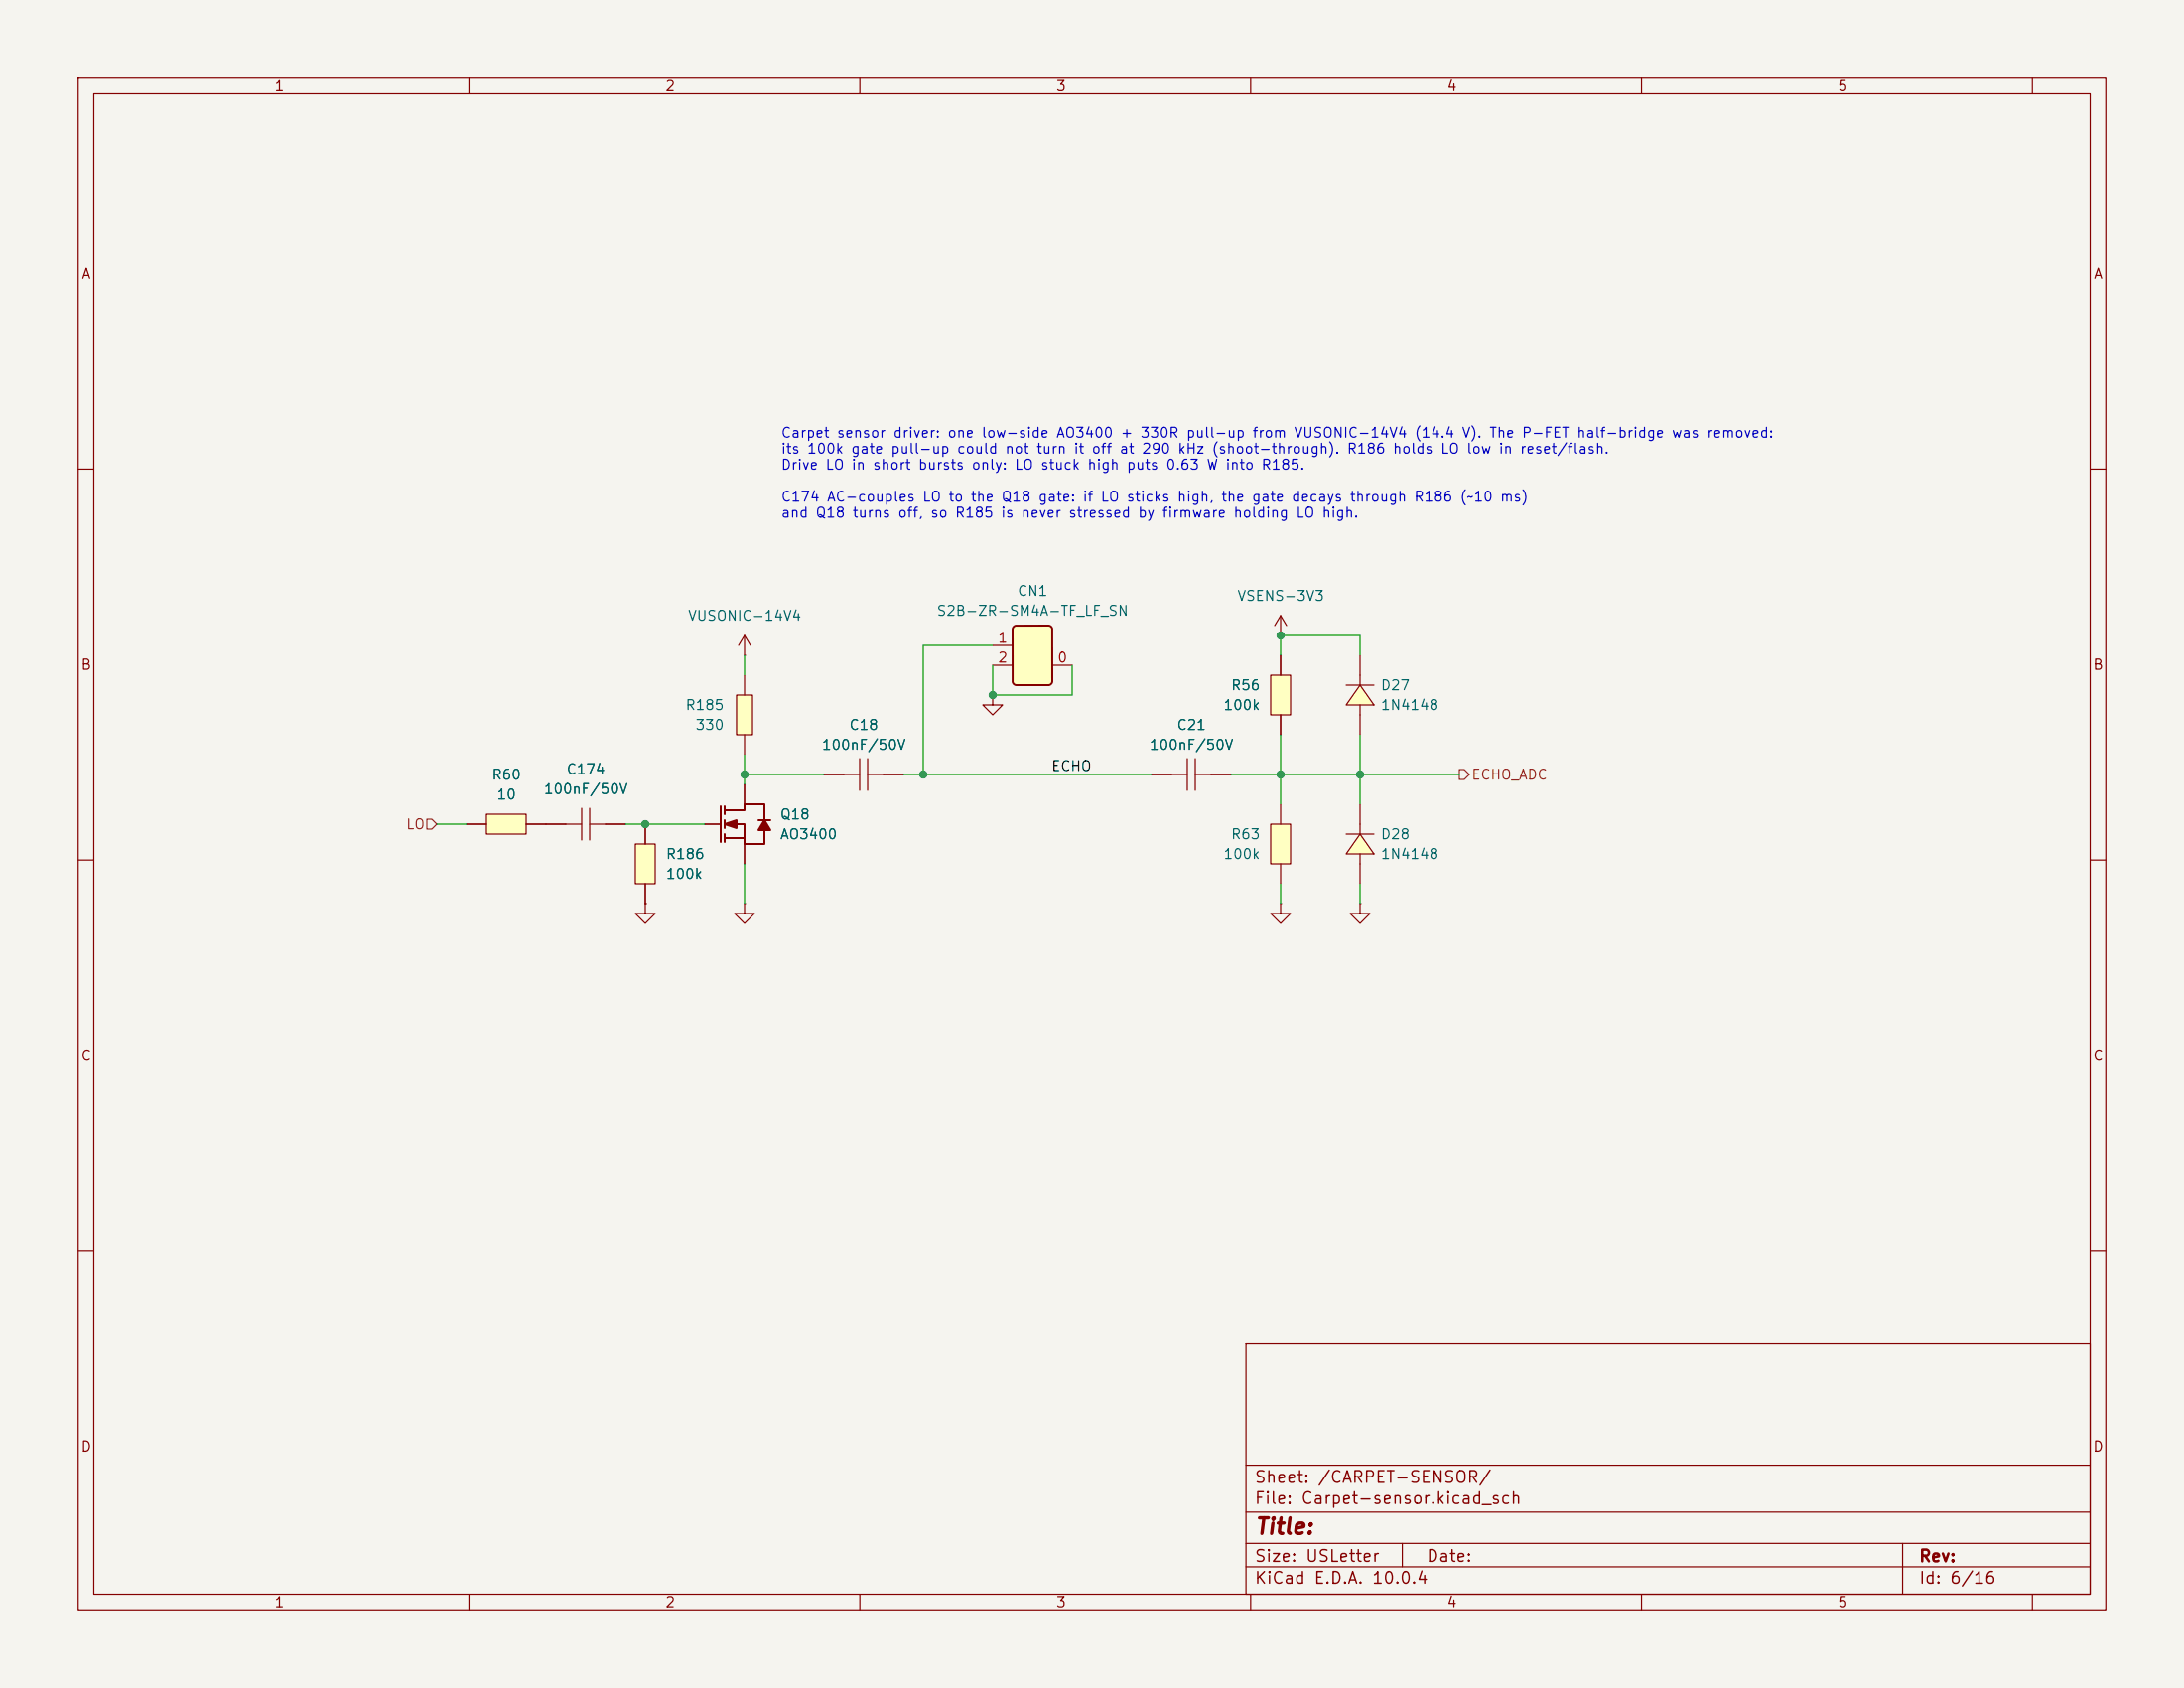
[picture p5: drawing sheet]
(kicad_sch
 (version 20260306)
 (generator "eeschema")
 (generator_version "10.0")
 (paper "USLetter")
 (lib_symbols
  (symbol "JLCImport:1206W4F3300T5E"
   (pin_numbers (hide yes))
   (pin_names (hide yes)) (exclude_from_sim no) (in_bom yes) (on_board yes)
   (in_pos_files yes)
   (duplicate_pin_numbers_are_jumpers no)
   (property "Reference" "R" (at 0 5.08 0) (show_name no) (do_not_autoplace no) (effects (font (size 1.27 1.27))))
   (property "Value" "1206W4F3300T5E" (at 0 -5.08 0) (show_name no) (do_not_autoplace no) (effects (font (size 1.27 1.27))))
   (property "Footprint" "JLCImport:R1206" (at 0 -7.62 0) (show_name no) (do_not_autoplace no) (hide yes) (effects (font (size 1.27 1.27))))
   (property "Datasheet" "https://lcsc.com/product-detail/Chip-Resistor-Surface-Mount-UniOhm_330R-3300-1_C17930.html" (at 0 -10.16 0) (show_name no) (do_not_autoplace no) (hide yes) (effects (font (size 1.27 1.27))))
   (property "Description" "-55℃~+155℃ 200V 250mW 330Ω Thick Film Resistor ±1% ±100ppm/℃ 1206 Chip Resistor - Surface Mount ROHS" (at 0 -22.86 0) (show_name no) (do_not_autoplace no) (hide yes) (effects (font (size 1.27 1.27))))
   (property "Manufacturer" "UNI-ROYAL(厚声)" (at 0 -12.7 0) (show_name no) (do_not_autoplace no) (hide yes) (effects (font (size 1.27 1.27))))
   (property "MPN" "1206W4F3300T5E" (at 0 -15.24 0) (show_name no) (do_not_autoplace no) (hide yes) (effects (font (size 1.27 1.27))))
   (property "LCSC" "C17930" (at 0 -17.78 0) (show_name no) (do_not_autoplace no) (hide yes) (effects (font (size 1.27 1.27))))
   (symbol "1206W4F3300T5E_0_1"
    (rectangle (start -2.54 1.02) (end 2.54 -1.02) (stroke (width 0) (type default)) (fill (type background)))
    (pin passive line (at -5.08 0 0) (length 2.54) (name "1" (effects (font (size 1.27 1.27)))) (number "1" (effects (font (size 1.27 1.27)))))
    (pin passive line (at 5.08 0 180) (length 2.54) (name "2" (effects (font (size 1.27 1.27)))) (number "2" (effects (font (size 1.27 1.27))))))
   (embedded_fonts no))
  (symbol "JLCImport:1N4148W_C917030"
   (pin_numbers (hide yes))
   (pin_names (hide yes)) (exclude_from_sim no) (in_bom yes) (on_board yes)
   (in_pos_files yes)
   (duplicate_pin_numbers_are_jumpers no)
   (property "Reference" "D" (at 0 5.08 0) (show_name no) (do_not_autoplace no) (effects (font (size 1.27 1.27))))
   (property "Value" "1N4148" (at 0 -5.08 0) (show_name no) (do_not_autoplace no) (effects (font (size 1.27 1.27))))
   (property "Footprint" "JLCImport:SOD-123_L2.8-W1.8-LS3.7-RD-1" (at 0 -7.62 0) (show_name no) (do_not_autoplace no) (hide yes) (effects (font (size 1.27 1.27))))
   (property "Datasheet" "https://lcsc.com/product-detail/Switching-Diode_JSMSEMI-1N4148W_C917030.html" (at 0 -10.16 0) (show_name no) (do_not_autoplace no) (hide yes) (effects (font (size 1.27 1.27))))
   (property "Description" "-55℃~+150℃ 1.25V@150mA 100V 1uA@75V 300mA 400mW 4A 8ns Standalone SOD-123 Switching Diodes ROHS" (at 0 0 0) (show_name no) (do_not_autoplace no) (hide yes) (effects (font (size 1.27 1.27))))
   (property "Manufacturer" "JSMSEMI(杰盛微)" (at 0 -12.7 0) (show_name no) (do_not_autoplace no) (hide yes) (effects (font (size 1.27 1.27))))
   (property "MPN" "1N4148W" (at 0 -15.24 0) (show_name no) (do_not_autoplace no) (hide yes) (effects (font (size 1.27 1.27))))
   (property "LCSC" "C917030" (at 0 -17.78 0) (show_name no) (do_not_autoplace no) (hide yes) (effects (font (size 1.27 1.27))))
   (symbol "1N4148W_C917030_0_1"
    (polyline (pts (xy -1.27 1.78) (xy -1.27 -1.78)) (stroke (width 0) (type default)) (fill (type none)))
    (polyline (pts (xy -1.27 0) (xy -2.54 0)) (stroke (width 0) (type default)) (fill (type none)))
    (polyline (pts (xy 1.27 1.78) (xy -1.27 0) (xy 1.27 -1.78) (xy 1.27 1.78)) (stroke (width 0) (type default)) (fill (type background)))
    (polyline (pts (xy 2.54 0) (xy 1.27 0)) (stroke (width 0) (type default)) (fill (type none)))
    (pin passive line (at -5.08 0 0) (length 2.54) (name "C" (effects (font (size 1.27 1.27)))) (number "1" (effects (font (size 1.27 1.27)))))
    (pin passive line (at 5.08 0 180) (length 2.54) (name "A" (effects (font (size 1.27 1.27)))) (number "2" (effects (font (size 1.27 1.27))))))
   (embedded_fonts no))
  (symbol "JLCImport:AO3400"
   (pin_numbers (hide yes))
   (pin_names
    (offset 1.016) (hide yes)) (exclude_from_sim no) (in_bom yes) (on_board yes)
   (in_pos_files yes)
   (duplicate_pin_numbers_are_jumpers no)
   (property "Reference" "Q" (at 0 7.08 0) (show_name no) (do_not_autoplace no) (effects (font (size 1.27 1.27))))
   (property "Value" "AO3400" (at 0 -7.08 0) (show_name no) (do_not_autoplace no) (effects (font (size 1.27 1.27))))
   (property "Footprint" "JLCImport:AO3400" (at 0 0 0) (show_name no) (do_not_autoplace no) (hide yes) (effects (font (size 1.27 1.27))))
   (property "Datasheet" "https://wmsc.lcsc.com/wmsc/upload/file/pdf/v2/lcsc/2403011756_FOSAN-AO3400_C20628874.pdf" (at 0 0 0) (show_name no) (do_not_autoplace no) (hide yes) (effects (font (size 1.27 1.27))))
   (property "Description" "30V 5.8A N-channel MOSFET, 25mOhm@4.5V, Vgs +/-12V, Vth 0.65-1.5V, SOT-23" (at 0 0 0) (show_name no) (do_not_autoplace no) (hide yes) (effects (font (size 1.27 1.27))))
   (property "LCSC" "C20628874" (at 0 0 0) (show_name no) (do_not_autoplace no) (hide yes) (effects (font (size 1.27 1.27))))
   (property "Manufacturer" "FOSAN" (at 0 0 0) (show_name no) (do_not_autoplace no) (hide yes) (effects (font (size 1.27 1.27))))
   (property "Manufacturer Part" "AO3400" (at 0 0 0) (show_name no) (do_not_autoplace no) (hide yes) (effects (font (size 1.27 1.27))))
   (symbol "AO3400_0_1"
    (polyline (pts (xy -3.048 2.286) (xy -3.048 -2.286)) (stroke (width 0.254) (type solid)) (fill (type none)))
    (polyline (pts (xy -2.54 2.286) (xy -2.54 1.27)) (stroke (width 0.254) (type solid)) (fill (type none)))
    (polyline (pts (xy -2.54 1.778) (xy 0 1.778) (xy 0 2.54) (xy 2.54 2.54) (xy 2.54 0.508)) (stroke (width 0.254) (type solid)) (fill (type none)))
    (polyline (pts (xy -2.54 0) (xy -1.016 -0.508) (xy -1.016 0.508) (xy -2.54 0)) (stroke (width 0.254) (type solid)) (fill (type outline)))
    (polyline (pts (xy -2.54 0) (xy 0 0) (xy 0 -2.54) (xy 2.54 -2.54) (xy 2.54 -0.762)) (stroke (width 0.254) (type solid)) (fill (type none)))
    (polyline (pts (xy -2.54 -0.508) (xy -2.54 0.508)) (stroke (width 0.254) (type solid)) (fill (type none)))
    (polyline (pts (xy -2.54 -2.286) (xy -2.54 -1.27)) (stroke (width 0.254) (type solid)) (fill (type none)))
    (polyline (pts (xy 0 -1.778) (xy -2.54 -1.778)) (stroke (width 0.254) (type solid)) (fill (type none)))
    (polyline (pts (xy 2.54 0.508) (xy 1.778 -0.762) (xy 3.302 -0.762) (xy 2.54 0.508)) (stroke (width 0.254) (type solid)) (fill (type outline)))
    (polyline (pts (xy 3.302 0.508) (xy 3.048 0.508) (xy 2.032 0.508) (xy 1.778 0.508)) (stroke (width 0.254) (type solid)) (fill (type none)))
    (pin passive line (at -5.08 0 0) (length 2.032) (name "G" (effects (font (size 1.27 1.27)))) (number "1" (effects (font (size 1.27 1.27)))))
    (pin passive line (at 0 -5.08 90) (length 2.54) (name "S" (effects (font (size 1.27 1.27)))) (number "2" (effects (font (size 1.27 1.27)))))
    (pin passive line (at 0 5.08 270) (length 2.54) (name "D" (effects (font (size 1.27 1.27)))) (number "3" (effects (font (size 1.27 1.27))))))
   (embedded_fonts no))
  (symbol "JLCImport:CL10B104KB8NNNC"
   (pin_numbers (hide yes))
   (pin_names (hide yes)) (exclude_from_sim no) (in_bom yes) (on_board yes)
   (in_pos_files yes)
   (duplicate_pin_numbers_are_jumpers no)
   (property "Reference" "C" (at 0 5.08 0) (show_name no) (do_not_autoplace no) (effects (font (size 1.27 1.27))))
   (property "Value" "100nF/50V" (at 0 -5.08 0) (show_name no) (do_not_autoplace no) (effects (font (size 1.27 1.27))))
   (property "Footprint" "JLCImport:C0603" (at 0 -7.62 0) (show_name no) (do_not_autoplace no) (hide yes) (effects (font (size 1.27 1.27))))
   (property "Datasheet" "https://lcsc.com/product-detail/Multilayer-Ceramic-Capacitors-MLCC-SMD-SMT_SAMSUNG_CL10B104KB8NNNC_100nF-104-10-50V_C1591.html" (at 0 -10.16 0) (show_name no) (do_not_autoplace no) (hide yes) (effects (font (size 1.27 1.27))))
   (property "Description" "100nF 50V X7R ±10% 0603 Multilayer Ceramic Capacitors MLCC - SMD/SMT ROHS" (at 0 -22.86 0) (show_name no) (do_not_autoplace no) (hide yes) (effects (font (size 1.27 1.27))))
   (property "Manufacturer" "SAMSUNG(三星)" (at 0 -12.7 0) (show_name no) (do_not_autoplace no) (hide yes) (effects (font (size 1.27 1.27))))
   (property "MPN" "CL10B104KB8NNNC" (at 0 -15.24 0) (show_name no) (do_not_autoplace no) (hide yes) (effects (font (size 1.27 1.27))))
   (property "LCSC" "C1591" (at 0 -17.78 0) (show_name no) (do_not_autoplace no) (hide yes) (effects (font (size 1.27 1.27))))
   (symbol "CL10B104KB8NNNC_0_1"
    (polyline (pts (xy -0.51 0) (xy -2.54 0)) (stroke (width 0) (type default)) (fill (type none)))
    (polyline (pts (xy -0.51 -2.03) (xy -0.51 2.03)) (stroke (width 0) (type default)) (fill (type none)))
    (polyline (pts (xy 0.51 2.03) (xy 0.51 -2.03)) (stroke (width 0) (type default)) (fill (type none)))
    (polyline (pts (xy 2.54 0) (xy 0.51 0)) (stroke (width 0) (type default)) (fill (type none)))
    (pin passive line (at -5.08 0 0) (length 2.54) (name "1" (effects (font (size 1.27 1.27)))) (number "1" (effects (font (size 1.27 1.27)))))
    (pin passive line (at 5.08 0 180) (length 2.54) (name "2" (effects (font (size 1.27 1.27)))) (number "2" (effects (font (size 1.27 1.27))))))
   (embedded_fonts no))
  (symbol "JLCImport:FRC0603J100TS"
   (pin_numbers (hide yes))
   (pin_names (hide yes)) (exclude_from_sim no) (in_bom yes) (on_board yes)
   (in_pos_files yes)
   (duplicate_pin_numbers_are_jumpers no)
   (property "Reference" "R" (at 0 5.08 0) (show_name no) (do_not_autoplace no) (effects (font (size 1.27 1.27))))
   (property "Value" "10" (at 0 -5.08 0) (show_name no) (do_not_autoplace no) (effects (font (size 1.27 1.27))))
   (property "Footprint" "JLCImport:R0603" (at 0 -7.62 0) (show_name no) (do_not_autoplace no) (hide yes) (effects (font (size 1.27 1.27))))
   (property "Datasheet" "https://www.lcsc.com/datasheet/C2907091.pdf" (at 0 -10.16 0) (show_name no) (do_not_autoplace no) (hide yes) (effects (font (size 1.27 1.27))))
   (property "Description" "-55℃~+155℃ 100mW 10Ω 75V Thick Film Resistor ±100ppm/℃ ±5% 0603 Chip Resistor - Surface Mount ROHS" (at 0 0 0) (show_name no) (do_not_autoplace no) (hide yes) (effects (font (size 1.27 1.27))))
   (property "Manufacturer" "FOJAN(富捷)" (at 0 -12.7 0) (show_name no) (do_not_autoplace no) (hide yes) (effects (font (size 1.27 1.27))))
   (property "MPN" "FRC0603J100 TS" (at 0 -15.24 0) (show_name no) (do_not_autoplace no) (hide yes) (effects (font (size 1.27 1.27))))
   (property "LCSC" "C2907091" (at 0 -17.78 0) (show_name no) (do_not_autoplace no) (hide yes) (effects (font (size 1.27 1.27))))
   (symbol "FRC0603J100TS_0_1"
    (rectangle (start -2.54 1.27) (end 2.54 -1.27) (stroke (width 0) (type default)) (fill (type background)))
    (pin passive line (at -5.08 0 0) (length 2.54) (name "1" (effects (font (size 1.27 1.27)))) (number "1" (effects (font (size 1.27 1.27)))))
    (pin passive line (at 5.08 0 180) (length 2.54) (name "2" (effects (font (size 1.27 1.27)))) (number "2" (effects (font (size 1.27 1.27))))))
   (embedded_fonts no))
  (symbol "JLCImport:FRC0603J104TS"
   (pin_numbers (hide yes))
   (pin_names (hide yes)) (exclude_from_sim no) (in_bom yes) (on_board yes)
   (in_pos_files yes)
   (duplicate_pin_numbers_are_jumpers no)
   (property "Reference" "R" (at 0 3.81 0) (show_name no) (do_not_autoplace no) (effects (font (size 1.27 1.27))))
   (property "Value" "100k" (at 0 -3.81 0) (show_name no) (do_not_autoplace no) (effects (font (size 1.27 1.27))))
   (property "Footprint" "JLCImport:R0603" (at 0 -7.62 0) (show_name no) (do_not_autoplace no) (hide yes) (effects (font (size 1.27 1.27))))
   (property "Datasheet" "https://www.lcsc.com/datasheet/C2907088.pdf" (at 0 -10.16 0) (show_name no) (do_not_autoplace no) (hide yes) (effects (font (size 1.27 1.27))))
   (property "Description" "-55℃~+155℃ 100kΩ 100mW 75V Thick Film Resistor ±100ppm/℃ ±5% 0603 Chip Resistor - Surface Mount ROHS" (at 0 0 0) (show_name no) (do_not_autoplace no) (hide yes) (effects (font (size 1.27 1.27))))
   (property "Manufacturer" "FOJAN(富捷)" (at 0 -12.7 0) (show_name no) (do_not_autoplace no) (hide yes) (effects (font (size 1.27 1.27))))
   (property "MPN" "FRC0603J104 TS" (at 0 -15.24 0) (show_name no) (do_not_autoplace no) (hide yes) (effects (font (size 1.27 1.27))))
   (property "LCSC" "C2907088" (at 0 -17.78 0) (show_name no) (do_not_autoplace no) (hide yes) (effects (font (size 1.27 1.27))))
   (symbol "FRC0603J104TS_0_1"
    (rectangle (start -2.54 1.27) (end 2.54 -1.27) (stroke (width 0) (type default)) (fill (type background)))
    (pin passive line (at -5.08 0 0) (length 2.54) (name "1" (effects (font (size 1.27 1.27)))) (number "1" (effects (font (size 1.27 1.27)))))
    (pin passive line (at 5.08 0 180) (length 2.54) (name "2" (effects (font (size 1.27 1.27)))) (number "2" (effects (font (size 1.27 1.27))))))
   (embedded_fonts no))
  (symbol "JLCImport:S2B-ZR-SM4A-TF_LF_SN"
   (pin_names
    (offset 1.016) (hide yes)) (exclude_from_sim no) (in_bom yes) (on_board yes)
   (in_pos_files yes)
   (duplicate_pin_numbers_are_jumpers no)
   (property "Reference" "CN" (at 0 7.08 0) (show_name no) (do_not_autoplace no) (effects (font (size 1.27 1.27))))
   (property "Value" "S2B-ZR-SM4A-TF_LF_SN" (at 0 -4.54 0) (show_name no) (do_not_autoplace no) (effects (font (size 1.27 1.27))))
   (property "Footprint" "JLCImport:S2B-ZR-SM4A-TF_LF_SN" (at 0 0 0) (show_name no) (do_not_autoplace no) (hide yes) (effects (font (size 1.27 1.27))))
   (property "Datasheet" "https://www.lcsc.com/datasheet/lcsc_datasheet_1912111437_JST-S2B-ZR-SM4A-TF-LF-SN_C265329.pdf" (at 0 0 0) (show_name no) (do_not_autoplace no) (hide yes) (effects (font (size 1.27 1.27))))
   (property "Description" "-25℃~+85℃ 1 1.5mm 1A 1x2P 2 2P 3.7mm 50V 6.5mm 6mm Auxiliary Solder Pin Brass PA6T Surface Mount, Right Angle Tin UL94V-0 White ZH SMD,P=1.5mm,卧贴 Wire To Board Connector ROHS" (at 0 0 0) (show_name no) (do_not_autoplace no) (hide yes) (effects (font (size 1.27 1.27))))
   (property "LCSC" "C265329" (at 0 0 0) (show_name no) (do_not_autoplace no) (hide yes) (effects (font (size 1.27 1.27))))
   (property "Manufacturer" "JST" (at 0 0 0) (show_name no) (do_not_autoplace no) (hide yes) (effects (font (size 1.27 1.27))))
   (property "Manufacturer Part" "S2B-ZR-SM4A-TF(LF)(SN)" (at 0 0 0) (show_name no) (do_not_autoplace no) (hide yes) (effects (font (size 1.27 1.27))))
   (symbol "S2B-ZR-SM4A-TF_LF_SN_0_1"
    (polyline (pts (xy 4.572 -2.54) (xy 4.6711 -2.5302) (xy 4.7664 -2.5013) (xy 4.8542 -2.4544) (xy 4.9312 -2.3912) (xy 4.9944 -2.3142) (xy 5.0413 -2.2264) (xy 5.0702 -2.1311) (xy 5.08 -2.032) (xy 5.0702 4.6711) (xy 5.0413 4.7664) (xy 4.9944 4.8542) (xy 4.9312 4.9312) (xy 4.8542 4.9944) (xy 4.7664 5.0413) (xy 4.6711 5.0702) (xy 4.572 5.08) (xy 0.4089 5.0702) (xy 0.3136 5.0413) (xy 0.2258 4.9944) (xy 0.1488 4.9312) (xy 0.0856 4.8542) (xy 0.0387 4.7664) (xy 0.0098 4.6711) (xy 0 4.572) (xy 0.0098 -2.1311) (xy 0.0387 -2.2264) (xy 0.0856 -2.3142) (xy 0.1488 -2.3912) (xy 0.2258 -2.4544) (xy 0.3136 -2.5013) (xy 0.4089 -2.5302) (xy 0.508 -2.54) (xy 4.572 -2.54)) (stroke (width 0.254) (type solid)) (fill (type background)))
    (pin passive line (at 7.62 0 180) (length 2.54) (name "0" (effects (font (size 1.27 1.27)))) (number "0" (effects (font (size 1.27 1.27)))))
    (pin passive line (at -2.54 2.54 0) (length 2.54) (name "1" (effects (font (size 1.27 1.27)))) (number "1" (effects (font (size 1.27 1.27)))))
    (pin passive line (at -2.54 0 0) (length 2.54) (name "2" (effects (font (size 1.27 1.27)))) (number "2" (effects (font (size 1.27 1.27))))))
   (embedded_fonts no))
  (symbol "power:GND"
   (power global)
   (pin_numbers (hide yes))
   (pin_names
    (offset 0) (hide yes)) (exclude_from_sim no) (in_bom yes) (on_board yes)
   (in_pos_files yes)
   (duplicate_pin_numbers_are_jumpers no)
   (property "Reference" "#PWR" (at 0 -6.35 0) (show_name no) (do_not_autoplace no) (hide yes) (effects (font (size 1.27 1.27))))
   (property "Value" "GND" (at 0 -3.81 0) (show_name no) (do_not_autoplace no) (effects (font (size 1.27 1.27))))
   (property "Footprint" "" (at 0 0 0) (show_name no) (do_not_autoplace no) (hide yes) (effects (font (size 1.27 1.27))))
   (property "Datasheet" "" (at 0 0 0) (show_name no) (do_not_autoplace no) (hide yes) (effects (font (size 1.27 1.27))))
   (property "Description" "Power symbol creates a global label with name \"GND\" , ground" (at 0 0 0) (show_name no) (do_not_autoplace no) (hide yes) (effects (font (size 1.27 1.27))))
   (symbol "GND_0_1"
    (polyline (pts (xy 0 0) (xy 0 -1.27) (xy 1.27 -1.27) (xy 0 -2.54) (xy -1.27 -1.27) (xy 0 -1.27)) (stroke (width 0) (type default)) (fill (type none))))
   (symbol "GND_1_1"
    (pin power_in line (at 0 0 270) (length 0) (name "" (effects (font (size 1.27 1.27)))) (number "1" (effects (font (size 1.27 1.27))))))
   (embedded_fonts no))
  (symbol "power:VPP"
   (power global)
   (pin_numbers (hide yes))
   (pin_names
    (offset 0) (hide yes)) (exclude_from_sim no) (in_bom yes) (on_board yes)
   (in_pos_files yes)
   (duplicate_pin_numbers_are_jumpers no)
   (property "Reference" "#PWR" (at 0 -3.81 0) (show_name no) (do_not_autoplace no) (hide yes) (effects (font (size 1.27 1.27))))
   (property "Value" "VPP" (at 0 3.556 0) (show_name no) (do_not_autoplace no) (effects (font (size 1.27 1.27))))
   (property "Footprint" "" (at 0 0 0) (show_name no) (do_not_autoplace no) (hide yes) (effects (font (size 1.27 1.27))))
   (property "Datasheet" "" (at 0 0 0) (show_name no) (do_not_autoplace no) (hide yes) (effects (font (size 1.27 1.27))))
   (property "Description" "Power symbol creates a global label with name \"VPP\"" (at 0 0 0) (show_name no) (do_not_autoplace no) (hide yes) (effects (font (size 1.27 1.27))))
   (symbol "VPP_0_1"
    (polyline (pts (xy -0.762 1.27) (xy 0 2.54)) (stroke (width 0) (type default)) (fill (type none)))
    (polyline (pts (xy 0 2.54) (xy 0.762 1.27)) (stroke (width 0) (type default)) (fill (type none)))
    (polyline (pts (xy 0 0) (xy 0 2.54)) (stroke (width 0) (type default)) (fill (type none))))
   (symbol "VPP_1_1"
    (pin power_in line (at 0 0 90) (length 0) (name "" (effects (font (size 1.27 1.27)))) (number "1" (effects (font (size 1.27 1.27))))))
   (embedded_fonts no)))
 (text "Carpet sensor driver: one low-side AO3400 + 330R pull-up from VUSONIC-14V4 (14.4 V). The P-FET half-bridge was removed:\nits 100k gate pull-up could not turn it off at 290 kHz (shoot-through). R186 holds LO low in reset/flash.\nDrive LO in short bursts only: LO stuck high puts 0.63 W into R185.\n\nC174 AC-couples LO to the Q18 gate: if LO sticks high, the gate decays through R186 (~10 ms)\nand Q18 turns off, so R185 is never stressed by firmware holding LO high."
  (exclude_from_sim no)
  (at 99.822 66.548 0)
  (effects (font (size 1.27 1.27)) (justify left bottom)))
 (junction
  (at 163.83 99.06)
  (diameter 0)
  (color 0 0 0 0))
 (junction
  (at 127 88.9)
  (diameter 0)
  (color 0 0 0 0))
 (junction
  (at 173.99 99.06)
  (diameter 0)
  (color 0 0 0 0))
 (junction
  (at 95.25 99.06)
  (diameter 0)
  (color 0 0 0 0))
 (junction
  (at 163.83 81.28)
  (diameter 0)
  (color 0 0 0 0))
 (junction
  (at 118.11 99.06)
  (diameter 0)
  (color 0 0 0 0))
 (junction
  (at 82.55 105.41)
  (diameter 0)
  (color 0 0 0 0))
 (wire
  (pts (xy 173.99 99.06) (xy 186.69 99.06))
  (stroke (width 0) (type default)))
 (wire
  (pts (xy 173.99 81.28) (xy 163.83 81.28))
  (stroke (width 0) (type default)))
 (wire
  (pts (xy 95.25 99.06) (xy 105.41 99.06))
  (stroke (width 0) (type default)))
 (wire
  (pts (xy 163.83 83.82) (xy 163.83 81.28))
  (stroke (width 0) (type default)))
 (wire
  (pts (xy 157.48 99.06) (xy 163.83 99.06))
  (stroke (width 0) (type default)))
 (wire
  (pts (xy 173.99 113.03) (xy 173.99 115.57))
  (stroke (width 0) (type default)))
 (wire
  (pts (xy 118.11 99.06) (xy 147.32 99.06))
  (stroke (width 0) (type default)))
 (wire
  (pts (xy 173.99 93.98) (xy 173.99 99.06))
  (stroke (width 0) (type default)))
 (wire
  (pts (xy 80.01 105.41) (xy 82.55 105.41))
  (stroke (width 0) (type default)))
 (wire
  (pts (xy 95.25 83.82) (xy 95.25 86.36))
  (stroke (width 0) (type default)))
 (wire
  (pts (xy 118.11 82.55) (xy 118.11 99.06))
  (stroke (width 0) (type default)))
 (wire
  (pts (xy 95.25 96.52) (xy 95.25 99.06))
  (stroke (width 0) (type default)))
 (wire
  (pts (xy 163.83 93.98) (xy 163.83 99.06))
  (stroke (width 0) (type default)))
 (wire
  (pts (xy 127 88.9) (xy 137.16 88.9))
  (stroke (width 0) (type default)))
 (wire
  (pts (xy 115.57 99.06) (xy 118.11 99.06))
  (stroke (width 0) (type default)))
 (wire
  (pts (xy 173.99 102.87) (xy 173.99 99.06))
  (stroke (width 0) (type default)))
 (wire
  (pts (xy 127 85.09) (xy 127 88.9))
  (stroke (width 0) (type default)))
 (wire
  (pts (xy 163.83 99.06) (xy 163.83 102.87))
  (stroke (width 0) (type default)))
 (wire
  (pts (xy 173.99 83.82) (xy 173.99 81.28))
  (stroke (width 0) (type default)))
 (wire
  (pts (xy 118.11 82.55) (xy 127 82.55))
  (stroke (width 0) (type default)))
 (wire
  (pts (xy 95.25 110.49) (xy 95.25 115.57))
  (stroke (width 0) (type default)))
 (wire
  (pts (xy 163.83 113.03) (xy 163.83 115.57))
  (stroke (width 0) (type default)))
 (wire
  (pts (xy 82.55 105.41) (xy 90.17 105.41))
  (stroke (width 0) (type default)))
 (wire
  (pts (xy 55.88 105.41) (xy 59.69 105.41))
  (stroke (width 0) (type default)))
 (wire
  (pts (xy 95.25 99.06) (xy 95.25 100.33))
  (stroke (width 0) (type default)))
 (wire
  (pts (xy 137.16 88.9) (xy 137.16 85.09))
  (stroke (width 0) (type default)))
 (wire
  (pts (xy 163.83 99.06) (xy 173.99 99.06))
  (stroke (width 0) (type default)))
 (label "ECHO"
  (at 139.7 99.06 180)
  (effects (font (size 1.27 1.27)) (justify right bottom)))
 (hierarchical_label "ECHO_ADC"
  (shape output)
  (at 186.69 99.06 0)
  (effects (font (size 1.27 1.27)) (justify left)))
 (hierarchical_label "LO"
  (shape input)
  (at 55.88 105.41 180)
  (effects (font (size 1.27 1.27)) (justify right)))
 (symbol
  (lib_id "JLCImport:S2B-ZR-SM4A-TF_LF_SN")
  (at 129.54 85.09 0)
  (unit 1)
  (body_style 1)
  (exclude_from_sim no)
  (in_bom yes)
  (on_board yes)
  (in_pos_files yes)
  (dnp no)
  (fields_autoplaced yes)
  (property "Reference" "CN1" (at 132.08 75.565 0) (show_name no) (do_not_autoplace no) (effects (font (size 1.27 1.27))))
  (property "Value" "S2B-ZR-SM4A-TF_LF_SN" (at 132.08 78.105 0) (show_name no) (do_not_autoplace no) (effects (font (size 1.27 1.27))))
  (property "Footprint" "JLCImport:S2B-ZR-SM4A-TF_LF_SN" (at 129.54 85.09 0) (hide yes) (show_name no) (do_not_autoplace no) (effects (font (size 1.27 1.27))))
  (property "Datasheet" "https://www.lcsc.com/datasheet/lcsc_datasheet_1912111437_JST-S2B-ZR-SM4A-TF-LF-SN_C265329.pdf" (at 129.54 85.09 0) (hide yes) (show_name no) (do_not_autoplace no) (effects (font (size 1.27 1.27))))
  (property "Description" "-25℃~+85℃ 1 1.5mm 1A 1x2P 2 2P 3.7mm 50V 6.5mm 6mm Auxiliary Solder Pin Brass PA6T Surface Mount, Right Angle Tin UL94V-0 White ZH SMD,P=1.5mm,卧贴 Wire To Board Connector ROHS" (at 129.54 85.09 0) (hide yes) (show_name no) (do_not_autoplace no) (effects (font (size 1.27 1.27))))
  (property "LCSC" "C265329" (at 129.54 85.09 0) (hide yes) (show_name no) (do_not_autoplace no) (effects (font (size 1.27 1.27))))
  (property "Manufacturer" "JST" (at 129.54 85.09 0) (hide yes) (show_name no) (do_not_autoplace no) (effects (font (size 1.27 1.27))))
  (property "Manufacturer Part" "S2B-ZR-SM4A-TF(LF)(SN)" (at 129.54 85.09 0) (hide yes) (show_name no) (do_not_autoplace no) (effects (font (size 1.27 1.27))))
  (property "Arrow Part Number" "" (at 129.54 85.09 0) (hide yes) (show_name no) (do_not_autoplace no) (effects (font (size 1.27 1.27))))
  (property "Arrow Price/Stock" "" (at 129.54 85.09 0) (hide yes) (show_name no) (do_not_autoplace no) (effects (font (size 1.27 1.27))))
  (property "Comment" "" (at 129.54 85.09 0) (hide yes) (show_name no) (do_not_autoplace no) (effects (font (size 1.27 1.27))))
  (property "Height" "" (at 129.54 85.09 0) (hide yes) (show_name no) (do_not_autoplace no) (effects (font (size 1.27 1.27))))
  (property "Manufacturer_Name" "" (at 129.54 85.09 0) (hide yes) (show_name no) (do_not_autoplace no) (effects (font (size 1.27 1.27))))
  (property "Mouser Part Number" "" (at 129.54 85.09 0) (hide yes) (show_name no) (do_not_autoplace no) (effects (font (size 1.27 1.27))))
  (property "Mouser Price/Stock" "" (at 129.54 85.09 0) (hide yes) (show_name no) (do_not_autoplace no) (effects (font (size 1.27 1.27))))
  (pin "1")
  (pin "0")
  (pin "2"))
 (symbol
  (lib_id "power:GND")
  (at 127 88.9 0)
  (mirror y)
  (unit 1)
  (body_style 1)
  (exclude_from_sim no)
  (in_bom yes)
  (on_board yes)
  (in_pos_files yes)
  (dnp no)
  (property "Reference" "#PWR0675" (at 127 88.9 0) (hide yes) (show_name no) (do_not_autoplace no) (effects (font (size 1.27 1.27))))
  (property "Value" "GND" (at 127 95.25 0) (hide yes) (show_name no) (do_not_autoplace no) (effects (font (size 1.27 1.27))))
  (property "Footprint" "" (at 127 88.9 0) (show_name no) (do_not_autoplace no) (effects (font (size 1.27 1.27))))
  (property "Datasheet" "" (at 127 88.9 0) (show_name no) (do_not_autoplace no) (effects (font (size 1.27 1.27))))
  (property "Description" "Power symbol creates a global label with name \"GND\" , ground" (at 127 88.9 0) (hide yes) (show_name no) (do_not_autoplace no) (effects (font (size 1.27 1.27))))
  (pin "1"))
 (symbol
  (lib_id "power:GND")
  (at 173.99 115.57 0)
  (mirror y)
  (unit 1)
  (body_style 1)
  (exclude_from_sim no)
  (in_bom yes)
  (on_board yes)
  (in_pos_files yes)
  (dnp no)
  (property "Reference" "#PWR0684" (at 173.99 115.57 0) (hide yes) (show_name no) (do_not_autoplace no) (effects (font (size 1.27 1.27))))
  (property "Value" "GND" (at 173.99 121.92 0) (hide yes) (show_name no) (do_not_autoplace no) (effects (font (size 1.27 1.27))))
  (property "Footprint" "" (at 173.99 115.57 0) (show_name no) (do_not_autoplace no) (effects (font (size 1.27 1.27))))
  (property "Datasheet" "" (at 173.99 115.57 0) (show_name no) (do_not_autoplace no) (effects (font (size 1.27 1.27))))
  (property "Description" "Power symbol creates a global label with name \"GND\" , ground" (at 173.99 115.57 0) (hide yes) (show_name no) (do_not_autoplace no) (effects (font (size 1.27 1.27))))
  (pin "1"))
 (symbol
  (lib_id "JLCImport:CL10B104KB8NNNC")
  (at 152.4 99.06 0)
  (unit 1)
  (body_style 1)
  (exclude_from_sim no)
  (in_bom yes)
  (on_board yes)
  (in_pos_files yes)
  (dnp no)
  (fields_autoplaced yes)
  (property "Reference" "C21" (at 152.4 92.71 0) (show_name no) (do_not_autoplace no) (effects (font (size 1.27 1.27))))
  (property "Value" "100nF/50V" (at 152.4 95.25 0) (show_name no) (do_not_autoplace no) (effects (font (size 1.27 1.27))))
  (property "Footprint" "JLCImport:C0603" (at 152.4 106.68 0) (hide yes) (show_name no) (do_not_autoplace no) (effects (font (size 1.27 1.27))))
  (property "Datasheet" "https://lcsc.com/product-detail/Multilayer-Ceramic-Capacitors-MLCC-SMD-SMT_SAMSUNG_CL10B104KB8NNNC_100nF-104-10-50V_C1591.html" (at 152.4 109.22 0) (hide yes) (show_name no) (do_not_autoplace no) (effects (font (size 1.27 1.27))))
  (property "Description" "100nF 50V X7R ±10% 0603 Multilayer Ceramic Capacitors MLCC - SMD/SMT ROHS" (at 152.4 121.92 0) (hide yes) (show_name no) (do_not_autoplace no) (effects (font (size 1.27 1.27))))
  (property "Manufacturer" "SAMSUNG(三星)" (at 152.4 111.76 0) (hide yes) (show_name no) (do_not_autoplace no) (effects (font (size 1.27 1.27))))
  (property "MPN" "CL10B104KB8NNNC" (at 152.4 114.3 0) (hide yes) (show_name no) (do_not_autoplace no) (effects (font (size 1.27 1.27))))
  (property "LCSC" "C1591" (at 152.4 116.84 0) (hide yes) (show_name no) (do_not_autoplace no) (effects (font (size 1.27 1.27))))
  (pin "2")
  (pin "1"))
 (symbol
  (lib_id "JLCImport:1N4148W_C917030")
  (at 173.99 107.95 270)
  (unit 1)
  (body_style 1)
  (exclude_from_sim no)
  (in_bom yes)
  (on_board yes)
  (in_pos_files yes)
  (dnp no)
  (fields_autoplaced yes)
  (property "Reference" "D28" (at 176.53 106.6799 90) (show_name no) (do_not_autoplace no) (effects (font (size 1.27 1.27)) (justify left)))
  (property "Value" "1N4148" (at 176.53 109.2199 90) (show_name no) (do_not_autoplace no) (effects (font (size 1.27 1.27)) (justify left)))
  (property "Footprint" "JLCImport:SOD-123_L2.8-W1.8-LS3.7-RD-1" (at 166.37 107.95 0) (hide yes) (show_name no) (do_not_autoplace no) (effects (font (size 1.27 1.27))))
  (property "Datasheet" "https://lcsc.com/product-detail/Switching-Diode_JSMSEMI-1N4148W_C917030.html" (at 163.83 107.95 0) (hide yes) (show_name no) (do_not_autoplace no) (effects (font (size 1.27 1.27))))
  (property "Description" "-55℃~+150℃ 1.25V@150mA 100V 1uA@75V 300mA 400mW 4A 8ns Standalone SOD-123 Switching Diodes ROHS" (at 173.99 107.95 0) (hide yes) (show_name no) (do_not_autoplace no) (effects (font (size 1.27 1.27))))
  (property "Manufacturer" "JSMSEMI(杰盛微)" (at 161.29 107.95 0) (hide yes) (show_name no) (do_not_autoplace no) (effects (font (size 1.27 1.27))))
  (property "MPN" "1N4148W" (at 158.75 107.95 0) (hide yes) (show_name no) (do_not_autoplace no) (effects (font (size 1.27 1.27))))
  (property "LCSC" "C917030" (at 156.21 107.95 0) (hide yes) (show_name no) (do_not_autoplace no) (effects (font (size 1.27 1.27))))
  (pin "1")
  (pin "2"))
 (symbol
  (lib_id "power:GND")
  (at 95.25 115.57 0)
  (mirror y)
  (unit 1)
  (body_style 1)
  (exclude_from_sim no)
  (in_bom yes)
  (on_board yes)
  (in_pos_files yes)
  (dnp no)
  (property "Reference" "#PWR0676" (at 95.25 115.57 0) (hide yes) (show_name no) (do_not_autoplace no) (effects (font (size 1.27 1.27))))
  (property "Value" "GND" (at 95.25 121.92 0) (hide yes) (show_name no) (do_not_autoplace no) (effects (font (size 1.27 1.27))))
  (property "Footprint" "" (at 95.25 115.57 0) (show_name no) (do_not_autoplace no) (effects (font (size 1.27 1.27))))
  (property "Datasheet" "" (at 95.25 115.57 0) (show_name no) (do_not_autoplace no) (effects (font (size 1.27 1.27))))
  (property "Description" "Power symbol creates a global label with name \"GND\" , ground" (at 95.25 115.57 0) (hide yes) (show_name no) (do_not_autoplace no) (effects (font (size 1.27 1.27))))
  (pin "1"))
 (symbol
  (lib_id "JLCImport:FRC0603J104TS")
  (at 163.83 107.95 270)
  (unit 1)
  (body_style 1)
  (exclude_from_sim no)
  (in_bom yes)
  (on_board yes)
  (in_pos_files yes)
  (dnp no)
  (property "Reference" "R63" (at 161.29 106.6799 90) (show_name no) (do_not_autoplace no) (effects (font (size 1.27 1.27)) (justify right)))
  (property "Value" "100k" (at 161.29 109.2199 90) (show_name no) (do_not_autoplace no) (effects (font (size 1.27 1.27)) (justify right)))
  (property "Footprint" "JLCImport:R0603" (at 156.21 107.95 0) (hide yes) (show_name no) (do_not_autoplace no) (effects (font (size 1.27 1.27))))
  (property "Datasheet" "https://www.lcsc.com/datasheet/C2907088.pdf" (at 153.67 107.95 0) (hide yes) (show_name no) (do_not_autoplace no) (effects (font (size 1.27 1.27))))
  (property "Description" "-55℃~+155℃ 100kΩ 100mW 75V Thick Film Resistor ±100ppm/℃ ±5% 0603 Chip Resistor - Surface Mount ROHS" (at 163.83 107.95 0) (hide yes) (show_name no) (do_not_autoplace no) (effects (font (size 1.27 1.27))))
  (property "Manufacturer" "FOJAN(富捷)" (at 151.13 107.95 0) (hide yes) (show_name no) (do_not_autoplace no) (effects (font (size 1.27 1.27))))
  (property "MPN" "FRC0603J104 TS" (at 148.59 107.95 0) (hide yes) (show_name no) (do_not_autoplace no) (effects (font (size 1.27 1.27))))
  (property "LCSC" "C2907088" (at 146.05 107.95 0) (hide yes) (show_name no) (do_not_autoplace no) (effects (font (size 1.27 1.27))))
  (pin "1")
  (pin "2"))
 (symbol
  (lib_id "power:VPP")
  (at 95.25 83.82 0)
  (unit 1)
  (body_style 1)
  (exclude_from_sim no)
  (in_bom yes)
  (on_board yes)
  (in_pos_files yes)
  (dnp no)
  (property "Reference" "#PWR0913" (at 95.25 87.63 0) (hide yes) (show_name no) (do_not_autoplace no) (effects (font (size 1.27 1.27))))
  (property "Value" "VUSONIC-14V4" (at 95.25 78.74 0) (show_name no) (do_not_autoplace no) (effects (font (size 1.27 1.27))))
  (property "Footprint" "" (at 95.25 83.82 0) (hide yes) (show_name no) (do_not_autoplace no) (effects (font (size 1.27 1.27))))
  (property "Datasheet" "" (at 95.25 83.82 0) (hide yes) (show_name no) (do_not_autoplace no) (effects (font (size 1.27 1.27))))
  (property "Description" "Power symbol creates a global label with name \"VUS\"" (at 95.25 83.82 0) (hide yes) (show_name no) (do_not_autoplace no) (effects (font (size 1.27 1.27))))
  (pin "1"))
 (symbol
  (lib_id "JLCImport:FRC0603J104TS")
  (at 82.55 110.49 90)
  (mirror x)
  (unit 1)
  (body_style 1)
  (exclude_from_sim no)
  (in_bom yes)
  (on_board yes)
  (in_pos_files yes)
  (dnp no)
  (property "Reference" "R186" (at 85.09 109.2199 90) (show_name no) (do_not_autoplace no) (effects (font (size 1.27 1.27)) (justify right)))
  (property "Value" "100k" (at 85.09 111.7599 90) (show_name no) (do_not_autoplace no) (effects (font (size 1.27 1.27)) (justify right)))
  (property "Footprint" "JLCImport:R0603" (at 90.17 110.49 0) (hide yes) (show_name no) (do_not_autoplace no) (effects (font (size 1.27 1.27))))
  (property "Datasheet" "https://www.lcsc.com/datasheet/C2907088.pdf" (at 92.71 110.49 0) (hide yes) (show_name no) (do_not_autoplace no) (effects (font (size 1.27 1.27))))
  (property "Description" "-55℃~+155℃ 100kΩ 100mW 75V Thick Film Resistor ±100ppm/℃ ±5% 0603 Chip Resistor - Surface Mount ROHS" (at 82.55 110.49 0) (hide yes) (show_name no) (do_not_autoplace no) (effects (font (size 1.27 1.27))))
  (property "Manufacturer" "FOJAN(富捷)" (at 95.25 110.49 0) (hide yes) (show_name no) (do_not_autoplace no) (effects (font (size 1.27 1.27))))
  (property "MPN" "FRC0603J104 TS" (at 97.79 110.49 0) (hide yes) (show_name no) (do_not_autoplace no) (effects (font (size 1.27 1.27))))
  (property "LCSC" "C2907088" (at 100.33 110.49 0) (hide yes) (show_name no) (do_not_autoplace no) (effects (font (size 1.27 1.27))))
  (pin "1")
  (pin "2"))
 (symbol
  (lib_id "JLCImport:1N4148W_C917030")
  (at 173.99 88.9 270)
  (unit 1)
  (body_style 1)
  (exclude_from_sim no)
  (in_bom yes)
  (on_board yes)
  (in_pos_files yes)
  (dnp no)
  (fields_autoplaced yes)
  (property "Reference" "D27" (at 176.53 87.6299 90) (show_name no) (do_not_autoplace no) (effects (font (size 1.27 1.27)) (justify left)))
  (property "Value" "1N4148" (at 176.53 90.1699 90) (show_name no) (do_not_autoplace no) (effects (font (size 1.27 1.27)) (justify left)))
  (property "Footprint" "JLCImport:SOD-123_L2.8-W1.8-LS3.7-RD-1" (at 166.37 88.9 0) (hide yes) (show_name no) (do_not_autoplace no) (effects (font (size 1.27 1.27))))
  (property "Datasheet" "https://lcsc.com/product-detail/Switching-Diode_JSMSEMI-1N4148W_C917030.html" (at 163.83 88.9 0) (hide yes) (show_name no) (do_not_autoplace no) (effects (font (size 1.27 1.27))))
  (property "Description" "-55℃~+150℃ 1.25V@150mA 100V 1uA@75V 300mA 400mW 4A 8ns Standalone SOD-123 Switching Diodes ROHS" (at 173.99 88.9 0) (hide yes) (show_name no) (do_not_autoplace no) (effects (font (size 1.27 1.27))))
  (property "Manufacturer" "JSMSEMI(杰盛微)" (at 161.29 88.9 0) (hide yes) (show_name no) (do_not_autoplace no) (effects (font (size 1.27 1.27))))
  (property "MPN" "1N4148W" (at 158.75 88.9 0) (hide yes) (show_name no) (do_not_autoplace no) (effects (font (size 1.27 1.27))))
  (property "LCSC" "C917030" (at 156.21 88.9 0) (hide yes) (show_name no) (do_not_autoplace no) (effects (font (size 1.27 1.27))))
  (pin "1")
  (pin "2"))
 (symbol
  (lib_id "JLCImport:FRC0603J100TS")
  (at 64.77 105.41 0)
  (unit 1)
  (body_style 1)
  (exclude_from_sim no)
  (in_bom yes)
  (on_board yes)
  (in_pos_files yes)
  (dnp no)
  (fields_autoplaced yes)
  (property "Reference" "R60" (at 64.77 99.06 0) (show_name no) (do_not_autoplace no) (effects (font (size 1.27 1.27))))
  (property "Value" "10" (at 64.77 101.6 0) (show_name no) (do_not_autoplace no) (effects (font (size 1.27 1.27))))
  (property "Footprint" "JLCImport:R0603" (at 64.77 113.03 0) (hide yes) (show_name no) (do_not_autoplace no) (effects (font (size 1.27 1.27))))
  (property "Datasheet" "https://www.lcsc.com/datasheet/C2907091.pdf" (at 64.77 115.57 0) (hide yes) (show_name no) (do_not_autoplace no) (effects (font (size 1.27 1.27))))
  (property "Description" "-55℃~+155℃ 100mW 10Ω 75V Thick Film Resistor ±100ppm/℃ ±5% 0603 Chip Resistor - Surface Mount ROHS" (at 64.77 105.41 0) (hide yes) (show_name no) (do_not_autoplace no) (effects (font (size 1.27 1.27))))
  (property "Manufacturer" "FOJAN(富捷)" (at 64.77 118.11 0) (hide yes) (show_name no) (do_not_autoplace no) (effects (font (size 1.27 1.27))))
  (property "MPN" "FRC0603J100 TS" (at 64.77 120.65 0) (hide yes) (show_name no) (do_not_autoplace no) (effects (font (size 1.27 1.27))))
  (property "LCSC" "C2907091" (at 64.77 123.19 0) (hide yes) (show_name no) (do_not_autoplace no) (effects (font (size 1.27 1.27))))
  (pin "2")
  (pin "1"))
 (symbol
  (lib_id "power:GND")
  (at 163.83 115.57 0)
  (mirror y)
  (unit 1)
  (body_style 1)
  (exclude_from_sim no)
  (in_bom yes)
  (on_board yes)
  (in_pos_files yes)
  (dnp no)
  (property "Reference" "#PWR0677" (at 163.83 115.57 0) (hide yes) (show_name no) (do_not_autoplace no) (effects (font (size 1.27 1.27))))
  (property "Value" "GND" (at 163.83 121.92 0) (hide yes) (show_name no) (do_not_autoplace no) (effects (font (size 1.27 1.27))))
  (property "Footprint" "" (at 163.83 115.57 0) (show_name no) (do_not_autoplace no) (effects (font (size 1.27 1.27))))
  (property "Datasheet" "" (at 163.83 115.57 0) (show_name no) (do_not_autoplace no) (effects (font (size 1.27 1.27))))
  (property "Description" "Power symbol creates a global label with name \"GND\" , ground" (at 163.83 115.57 0) (hide yes) (show_name no) (do_not_autoplace no) (effects (font (size 1.27 1.27))))
  (pin "1"))
 (symbol
  (lib_id "power:GND")
  (at 82.55 115.57 0)
  (unit 1)
  (body_style 1)
  (exclude_from_sim no)
  (in_bom yes)
  (on_board yes)
  (in_pos_files yes)
  (dnp no)
  (property "Reference" "#PWR07004" (at 82.55 121.92 0) (hide yes) (show_name no) (do_not_autoplace no) (effects (font (size 1.27 1.27))))
  (property "Value" "GND" (at 82.55 121.92 0) (hide yes) (show_name no) (do_not_autoplace no) (effects (font (size 1.27 1.27))))
  (property "Footprint" "" (at 82.55 115.57 0) (hide yes) (show_name no) (do_not_autoplace no) (effects (font (size 1.27 1.27))))
  (property "Datasheet" "" (at 82.55 115.57 0) (hide yes) (show_name no) (do_not_autoplace no) (effects (font (size 1.27 1.27))))
  (property "Description" "Power symbol creates a global label with name \"GND\" , ground" (at 82.55 115.57 0) (hide yes) (show_name no) (do_not_autoplace no) (effects (font (size 1.27 1.27))))
  (pin "1"))
 (symbol
  (lib_id "JLCImport:CL10B104KB8NNNC")
  (at 110.49 99.06 0)
  (unit 1)
  (body_style 1)
  (exclude_from_sim no)
  (in_bom yes)
  (on_board yes)
  (in_pos_files yes)
  (dnp no)
  (fields_autoplaced yes)
  (property "Reference" "C18" (at 110.49 92.71 0) (show_name no) (do_not_autoplace no) (effects (font (size 1.27 1.27))))
  (property "Value" "100nF/50V" (at 110.49 95.25 0) (show_name no) (do_not_autoplace no) (effects (font (size 1.27 1.27))))
  (property "Footprint" "JLCImport:C0603" (at 110.49 106.68 0) (hide yes) (show_name no) (do_not_autoplace no) (effects (font (size 1.27 1.27))))
  (property "Datasheet" "https://lcsc.com/product-detail/Multilayer-Ceramic-Capacitors-MLCC-SMD-SMT_SAMSUNG_CL10B104KB8NNNC_100nF-104-10-50V_C1591.html" (at 110.49 109.22 0) (hide yes) (show_name no) (do_not_autoplace no) (effects (font (size 1.27 1.27))))
  (property "Description" "100nF 50V X7R ±10% 0603 Multilayer Ceramic Capacitors MLCC - SMD/SMT ROHS" (at 110.49 121.92 0) (hide yes) (show_name no) (do_not_autoplace no) (effects (font (size 1.27 1.27))))
  (property "Manufacturer" "SAMSUNG(三星)" (at 110.49 111.76 0) (hide yes) (show_name no) (do_not_autoplace no) (effects (font (size 1.27 1.27))))
  (property "MPN" "CL10B104KB8NNNC" (at 110.49 114.3 0) (hide yes) (show_name no) (do_not_autoplace no) (effects (font (size 1.27 1.27))))
  (property "LCSC" "C1591" (at 110.49 116.84 0) (hide yes) (show_name no) (do_not_autoplace no) (effects (font (size 1.27 1.27))))
  (pin "2")
  (pin "1"))
 (symbol
  (lib_id "JLCImport:CL10B104KB8NNNC")
  (at 74.93 105.41 0)
  (unit 1)
  (body_style 1)
  (exclude_from_sim no)
  (in_bom yes)
  (on_board yes)
  (in_pos_files yes)
  (dnp no)
  (fields_autoplaced yes)
  (property "Reference" "C174" (at 74.93 98.3705 0) (show_name no) (do_not_autoplace no) (effects (font (size 1.27 1.27))))
  (property "Value" "100nF/50V" (at 74.93 100.9105 0) (show_name no) (do_not_autoplace no) (effects (font (size 1.27 1.27))))
  (property "Footprint" "JLCImport:C0603" (at 74.93 113.03 0) (hide yes) (show_name no) (do_not_autoplace no) (effects (font (size 1.27 1.27))))
  (property "Datasheet" "https://lcsc.com/product-detail/Multilayer-Ceramic-Capacitors-MLCC-SMD-SMT_SAMSUNG_CL10B104KB8NNNC_100nF-104-10-50V_C1591.html" (at 74.93 115.57 0) (hide yes) (show_name no) (do_not_autoplace no) (effects (font (size 1.27 1.27))))
  (property "Description" "100nF 50V X7R ±10% 0603 Multilayer Ceramic Capacitors MLCC - SMD/SMT ROHS" (at 74.93 128.27 0) (hide yes) (show_name no) (do_not_autoplace no) (effects (font (size 1.27 1.27))))
  (property "Manufacturer" "SAMSUNG(三星)" (at 74.93 118.11 0) (hide yes) (show_name no) (do_not_autoplace no) (effects (font (size 1.27 1.27))))
  (property "MPN" "CL10B104KB8NNNC" (at 74.93 120.65 0) (hide yes) (show_name no) (do_not_autoplace no) (effects (font (size 1.27 1.27))))
  (property "LCSC" "C1591" (at 74.93 123.19 0) (hide yes) (show_name no) (do_not_autoplace no) (effects (font (size 1.27 1.27))))
  (pin "2")
  (pin "1"))
 (symbol
  (lib_id "JLCImport:FRC0603J104TS")
  (at 163.83 88.9 270)
  (unit 1)
  (body_style 1)
  (exclude_from_sim no)
  (in_bom yes)
  (on_board yes)
  (in_pos_files yes)
  (dnp no)
  (property "Reference" "R56" (at 161.29 87.6299 90) (show_name no) (do_not_autoplace no) (effects (font (size 1.27 1.27)) (justify right)))
  (property "Value" "100k" (at 161.29 90.1699 90) (show_name no) (do_not_autoplace no) (effects (font (size 1.27 1.27)) (justify right)))
  (property "Footprint" "JLCImport:R0603" (at 156.21 88.9 0) (hide yes) (show_name no) (do_not_autoplace no) (effects (font (size 1.27 1.27))))
  (property "Datasheet" "https://www.lcsc.com/datasheet/C2907088.pdf" (at 153.67 88.9 0) (hide yes) (show_name no) (do_not_autoplace no) (effects (font (size 1.27 1.27))))
  (property "Description" "-55℃~+155℃ 100kΩ 100mW 75V Thick Film Resistor ±100ppm/℃ ±5% 0603 Chip Resistor - Surface Mount ROHS" (at 163.83 88.9 0) (hide yes) (show_name no) (do_not_autoplace no) (effects (font (size 1.27 1.27))))
  (property "Manufacturer" "FOJAN(富捷)" (at 151.13 88.9 0) (hide yes) (show_name no) (do_not_autoplace no) (effects (font (size 1.27 1.27))))
  (property "MPN" "FRC0603J104 TS" (at 148.59 88.9 0) (hide yes) (show_name no) (do_not_autoplace no) (effects (font (size 1.27 1.27))))
  (property "LCSC" "C2907088" (at 146.05 88.9 0) (hide yes) (show_name no) (do_not_autoplace no) (effects (font (size 1.27 1.27))))
  (pin "1")
  (pin "2"))
 (symbol
  (lib_id "JLCImport:1206W4F3300T5E")
  (at 95.25 91.44 90)
  (mirror x)
  (unit 1)
  (body_style 1)
  (exclude_from_sim no)
  (in_bom yes)
  (on_board yes)
  (in_pos_files yes)
  (dnp no)
  (property "Reference" "R185" (at 92.71 90.1699 90) (show_name no) (do_not_autoplace no) (effects (font (size 1.27 1.27)) (justify left)))
  (property "Value" "330" (at 92.71 92.7099 90) (show_name no) (do_not_autoplace no) (effects (font (size 1.27 1.27)) (justify left)))
  (property "Footprint" "JLCImport:R1206" (at 102.87 91.44 0) (hide yes) (show_name no) (do_not_autoplace no) (effects (font (size 1.27 1.27))))
  (property "Datasheet" "https://lcsc.com/product-detail/Chip-Resistor-Surface-Mount-UniOhm_330R-3300-1_C17930.html" (at 105.41 91.44 0) (hide yes) (show_name no) (do_not_autoplace no) (effects (font (size 1.27 1.27))))
  (property "Description" "-55℃~+155℃ 200V 250mW 330Ω Thick Film Resistor ±1% ±100ppm/℃ 1206 Chip Resistor - Surface Mount ROHS" (at 118.11 91.44 0) (hide yes) (show_name no) (do_not_autoplace no) (effects (font (size 1.27 1.27))))
  (property "Manufacturer" "UNI-ROYAL(厚声)" (at 107.95 91.44 0) (hide yes) (show_name no) (do_not_autoplace no) (effects (font (size 1.27 1.27))))
  (property "MPN" "1206W4F3300T5E" (at 110.49 91.44 0) (hide yes) (show_name no) (do_not_autoplace no) (effects (font (size 1.27 1.27))))
  (property "LCSC" "C17930" (at 113.03 91.44 0) (hide yes) (show_name no) (do_not_autoplace no) (effects (font (size 1.27 1.27))))
  (pin "1")
  (pin "2"))
 (symbol
  (lib_id "power:VPP")
  (at 163.83 81.28 0)
  (unit 1)
  (body_style 1)
  (exclude_from_sim no)
  (in_bom yes)
  (on_board yes)
  (in_pos_files yes)
  (dnp no)
  (property "Reference" "#PWR0912" (at 163.83 85.09 0) (hide yes) (show_name no) (do_not_autoplace no) (effects (font (size 1.27 1.27))))
  (property "Value" "VSENS-3V3" (at 163.83 76.2 0) (show_name no) (do_not_autoplace no) (effects (font (size 1.27 1.27))))
  (property "Footprint" "" (at 163.83 81.28 0) (hide yes) (show_name no) (do_not_autoplace no) (effects (font (size 1.27 1.27))))
  (property "Datasheet" "" (at 163.83 81.28 0) (hide yes) (show_name no) (do_not_autoplace no) (effects (font (size 1.27 1.27))))
  (property "Description" "Power symbol creates a global label with name \"VCC-3V3-REG\"" (at 163.83 81.28 0) (hide yes) (show_name no) (do_not_autoplace no) (effects (font (size 1.27 1.27))))
  (pin "1"))
 (symbol
  (lib_id "JLCImport:AO3400")
  (at 95.25 105.41 0)
  (unit 1)
  (body_style 1)
  (exclude_from_sim no)
  (in_bom yes)
  (on_board yes)
  (in_pos_files yes)
  (dnp no)
  (fields_autoplaced yes)
  (property "Reference" "Q18" (at 99.695 104.1399 0) (show_name no) (do_not_autoplace no) (effects (font (size 1.27 1.27)) (justify left)))
  (property "Value" "AO3400" (at 99.695 106.6799 0) (show_name no) (do_not_autoplace no) (effects (font (size 1.27 1.27)) (justify left)))
  (property "Footprint" "JLCImport:AO3400" (at 95.25 105.41 0) (hide yes) (show_name no) (do_not_autoplace no) (effects (font (size 1.27 1.27))))
  (property "Datasheet" "https://wmsc.lcsc.com/wmsc/upload/file/pdf/v2/lcsc/2403011756_FOSAN-AO3400_C20628874.pdf" (at 95.25 105.41 0) (hide yes) (show_name no) (do_not_autoplace no) (effects (font (size 1.27 1.27))))
  (property "Description" "30V 5.8A N-channel MOSFET, 25mOhm@4.5V, Vgs +/-12V, Vth 0.65-1.5V, SOT-23" (at 95.25 105.41 0) (hide yes) (show_name no) (do_not_autoplace no) (effects (font (size 1.27 1.27))))
  (property "LCSC" "C20628874" (at 95.25 105.41 0) (hide yes) (show_name no) (do_not_autoplace no) (effects (font (size 1.27 1.27))))
  (property "Manufacturer" "FOSAN" (at 95.25 105.41 0) (hide yes) (show_name no) (do_not_autoplace no) (effects (font (size 1.27 1.27))))
  (property "Manufacturer Part" "AO3400" (at 95.25 105.41 0) (hide yes) (show_name no) (do_not_autoplace no) (effects (font (size 1.27 1.27))))
  (pin "1")
  (pin "3")
  (pin "2")))
